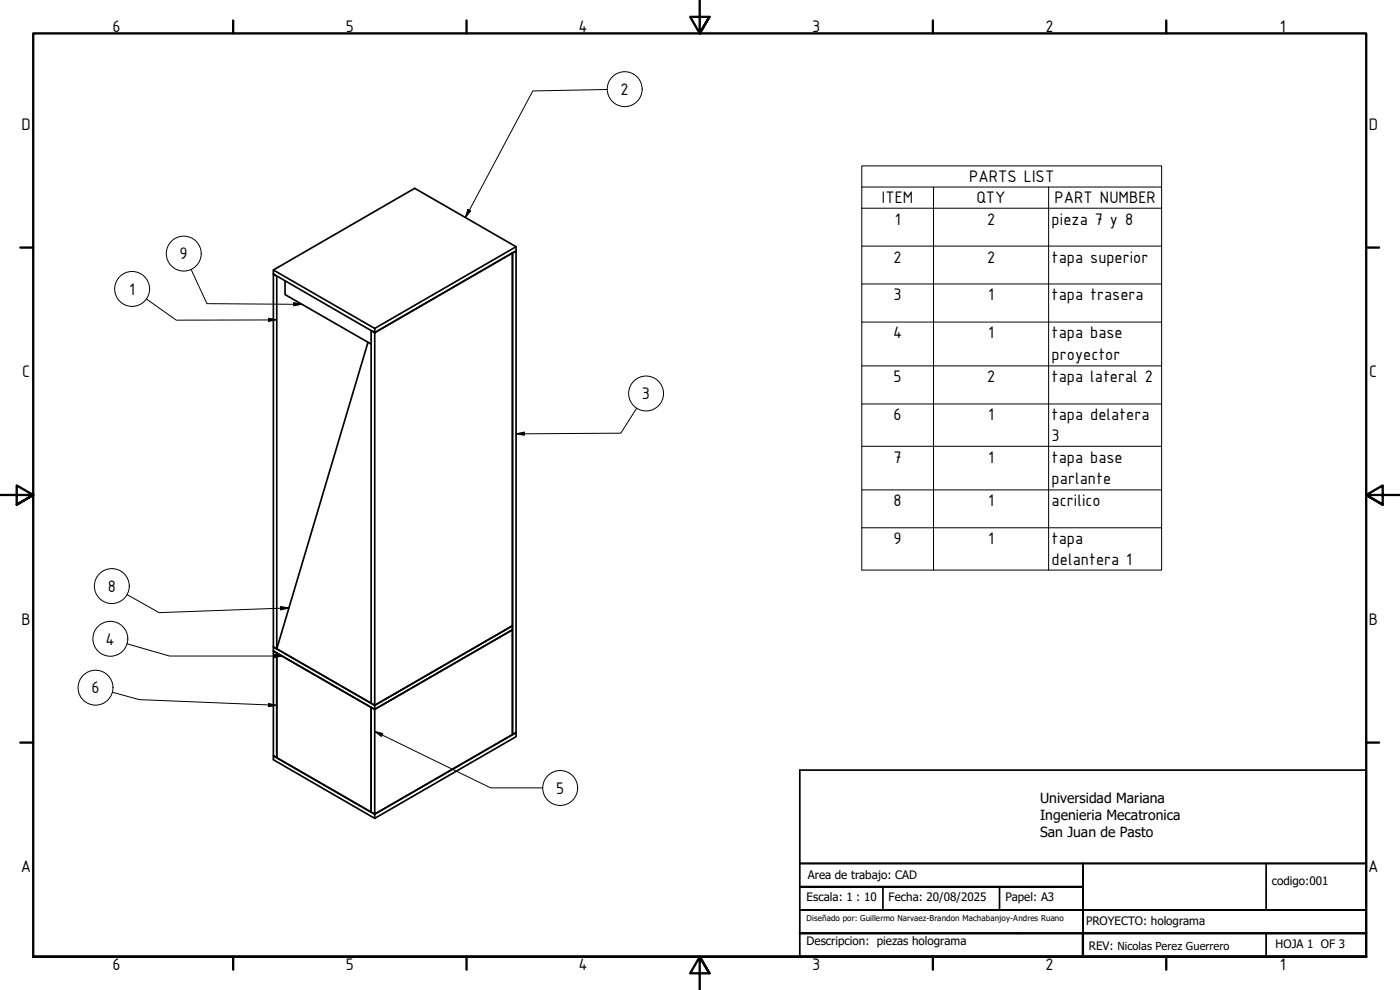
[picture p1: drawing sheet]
<svg xmlns="http://www.w3.org/2000/svg" width="420mm" height="297mm" viewBox="0 0 420 297" stroke-linecap="round" stroke-linejoin="round" font-family="sans-serif">
<!-- layer: Visible (ISO) -->
<path d="M153.8 75.9l1.1-.6v144.5l-1.1 .6zM154.9 74l-42.4 24.5v1.3l-30.5-17.6v-1.2l30.5 17.5M82 81l42.5-24.5 30.4 17.5v1.3l-42.4 24.5v111.8l-1.1-.6v-111.8l1.1 .6 41.3-23.9v113.1l-41.3 23.8-30.5-17.5v-1.2l30.5 17.5v1.2l-1.1-.5v31.4l1.1 .6v-31.5l41.3-23.8v31.4l-41.3 23.9M82 82.2l1.1 .7v111.8l-1.1-.6zM85.5 84.3v4.1l25.9 14.8M110.4 102.7l-27.3 92 28.3 16.3M82 195.3l1.1 .6v31.5l-1.1-.7zM83.1 195.9l28.3 16.4v31.4l-28.3-16.3zM153.8 187.8l-41.3 23.8M112.5 244.3l42.4-24.5v1.2l-42.4 24.5zM112.5 244.3l-30.5-17.6v1.3l30.5 17.5" fill="none" stroke="#000" stroke-width=".51"/>
<!-- layer: Symbol (ISO) -->
<g fill="none" stroke="#000" stroke-width=".3">
<path d="M182.2 26.8l-22.3 .5-20.3 38M258.6 56.1v-6.3h90v6.3M258.6 56.1h90v6.4M258.6 56.1v115h90v-108.6M280.2 56.1v115M314.7 56.1v115M140.4 62.9l.9 .4-1.7 2zM258.6 62.5h90M258.6 73.8h90M43.9 89.7l9 6.4 30.2-.2M44.9 86.7a5.2 5.2 0 0 0-7.6-4.7 5.2 5.2 0 0 0-.7 8.9 5.2 5.2 0 0 0 8.2-3.4l.1-.8M57.3 80.8l4.8 10.3 28.5 .2"/>
<path d="M80.6 95.5l2.5 .4-2.5 .5zM88.1 90.8l2.5 .5-2.5 .4zM258.6 85.2h90M258.6 96.6h90M258.6 109.8h90M154.9 130.2l2.5-.5v.9zM191.1 122.5l-4.8 7.5-31.4 .2M258.6 121.2h90M258.6 133.9h90M258.6 147h90M258.6 158.4h90M38.2 178.4l9.6 5.4 38.9-1.4"/>
<path d="M38.1 193.2l12.8 3.6h33.8M82.2 196.3l2.5 .5-2.5 .5zM84.2 182l2.5 .4-2.4 .6zM33.7 207.7l8.1 2.2 41.3 1.7M80.6 211.1l2.5 .5-2.5 .4zM112.5 219.4l2.4 .7-.5 .9zM112.5 219.4l34.8 17h15.6"/>
<circle cx="187.5" cy="26.8" r="5.2"/>
<circle cx="55.1" cy="76.1" r="5.2"/>
<circle cx="193.9" cy="118.1" r="5.2"/>
<circle cx="33.6" cy="175.8" r="5.2"/>
<circle cx="33.1" cy="191.7" r="5.2"/>
<circle cx="28.7" cy="206.3" r="5.2"/>
<circle cx="168.1" cy="236.4" r="5.2"/>
</g>
<!-- layer: Border (ISO) -->
<g fill="none" stroke="#000" stroke-width=".7">
<path d="M70 6.1v3.9M140 6.1v3.9M210 0v10l-2.9-4.9h5.8l-2.9 4.9 2.9-4.9M280 6.1v3.9M350 6.1v3.9M6.1 74.3h3.9M410 74.3h3.9M0 148.5h10l-5-2.8v5.7l5-2.9-5 2.9M420 148.5h-10l5-2.8v5.7l-5-2.9 5 2.9M6.1 222.8h3.9M410 222.8h3.9M10 287.1v-277.1h400v277.1h-400h400"/>
<path d="M70 287.1v3.8M140 287.1v3.8M212.9 292l-2.9-4.9 2.9 4.9h-5.8l2.9-4.9v9.9M280 287.1v3.8M350 287.1v3.8"/>
</g>
<!-- layer: Title (ANSI) -->
<path d="M240 259.1h170M380 259.1v13.9M410 259.1v-28h-170v56M410 259.1v28M240 273h85h-85M265 266.1v6.9M300 266.1v6.9M325 266.1v-7v20.9v-7h85M325 266.1h-85h85M240 280h170M380 280v7.1" fill="none" stroke="#000" stroke-width=".51"/>
<!-- layer: Border (ANSI) -->
<path d="M240 280h170M240 287.1h170M325 280v7.1" fill="none" stroke="#000" stroke-width=".7"/>
<!-- layer: Symbol (ISO) -->
<path d="M140.4 62.9l.9 .4-1.7 2zM80.6 95.5l2.5 .4-2.5 .5zM88.1 90.8l2.5 .5-2.5 .4zM154.9 130.2l2.5-.5v.9zM82.2 196.3l2.5 .5-2.5 .5zM84.2 182l2.5 .4-2.4 .6zM80.6 211.1l2.5 .5-2.5 .4zM112.5 219.4l2.4 .7-.5 .9z" fill="#000"/>
<g font-size="5.4">
<text x="33.8" y="9.6">6</text>
<text x="103.8" y="9.6">5</text>
<text x="173.6" y="9.6">4</text>
<text x="243.8" y="9.6">3</text>
<text x="313.8" y="9.6">2</text>
<text x="384.1" y="9.6">1</text>
<text x="186.2" y="28.5">2</text>
<text x="6.5" y="38.9">D</text>
<text x="410.8" y="38.9">D</text>
<text x="290.8" y="54.7">PARTS LIST</text>
<text x="264.7" y="61">ITEM</text>
<text x="293.1" y="61">QTY</text>
<text x="316.4" y="61">PART NUMBER</text>
<text x="268.5" y="67.4">1</text>
<text x="296.2" y="67.4">2</text>
<text x="315.6" y="67.4">pieza 7 y 8</text>
<text x="53.9" y="77.8">9</text>
<text x="268.2" y="78.8">2</text>
<text x="296.2" y="78.8">2</text>
<text x="315.6" y="78.8">tapa superior</text>
<text x="38.8" y="88.4">1</text>
<text x="268.2" y="90.2">3</text>
<text x="296.6" y="90.2">1</text>
<text x="315.6" y="90.2">tapa trasera</text>
<text x="268" y="101.5">4</text>
<text x="296.6" y="101.5">1</text>
<text x="315.6" y="101.5">tapa base</text>
<text x="315.6" y="107.9">proyector</text>
<text x="6.6" y="113.1">C</text>
<text x="410.9" y="113.1">C</text>
<text x="192.7" y="119.8">3</text>
<text x="268.2" y="114.7">5</text>
<text x="296.2" y="114.7">2</text>
<text x="315.6" y="114.7">tapa lateral 2</text>
<text x="268.2" y="126.1">6</text>
<text x="296.6" y="126.1">1</text>
<text x="315.6" y="126.1">tapa delatera</text>
<text x="315.6" y="132.4">3</text>
<text x="268.2" y="138.8">7</text>
<text x="296.6" y="138.8">1</text>
<text x="315.6" y="138.8">tapa base</text>
<text x="315.6" y="145.1">parlante</text>
<text x="268.2" y="151.9">8</text>
<text x="296.6" y="151.9">1</text>
<text x="315.6" y="151.9">acrilico</text>
<text x="268.2" y="163.3">9</text>
<text x="296.6" y="163.3">1</text>
<text x="315.6" y="163.3">tapa</text>
<text x="315.6" y="169.7">delantera 1</text>
<text x="32.3" y="177.6">8</text>
<text x="6.5" y="187.4">B</text>
<text x="410.8" y="187.4">B</text>
<text x="31.7" y="193.4">4</text>
<text x="27.4" y="208.1">6</text>
<text x="166.9" y="238.2">5</text>
<text x="6.3" y="261.7">A</text>
<text x="410.6" y="261.7">A</text>
<text x="33.8" y="290.9">6</text>
<text x="103.8" y="290.9">5</text>
<text x="173.6" y="290.9">4</text>
<text x="243.8" y="290.9">3</text>
<text x="313.8" y="290.9">2</text>
<text x="384.1" y="290.9">1</text>
</g>
<g font-size="4.2">
<text x="312.2" y="241">Universidad Mariana</text>
<text x="312.2" y="246">Ingenieria Mecatronica</text>
<text x="312.2" y="251.1">San Juan de Pasto</text>
</g>
<g font-size="3.5">
<text x="242.4" y="263.6">Area de trabajo: CAD</text>
<text x="381.7" y="265.6">codigo:001</text>
<text x="242.1" y="270.2">Escala: 1 : 10</text>
<text x="266.7" y="270.2">Fecha: 20/08/2025</text>
<text x="301.8" y="270.2">Papel: A3</text>
<text x="325.9" y="277.4">PROYECTO: holograma</text>
<text x="242.1" y="283.6">Descripcion: piezas holograma</text>
<text x="326.8" y="284.9">REV: Nicolas Perez Guerrero</text>
<text x="382.8" y="284.3">HOJA 1 OF 3</text>
</g>
<text font-size="2.4" x="242.1" y="276.3">Diseñado por: Guillermo Narvaez-Brandon Machabanjoy-Andres Ruano</text>
</svg>
